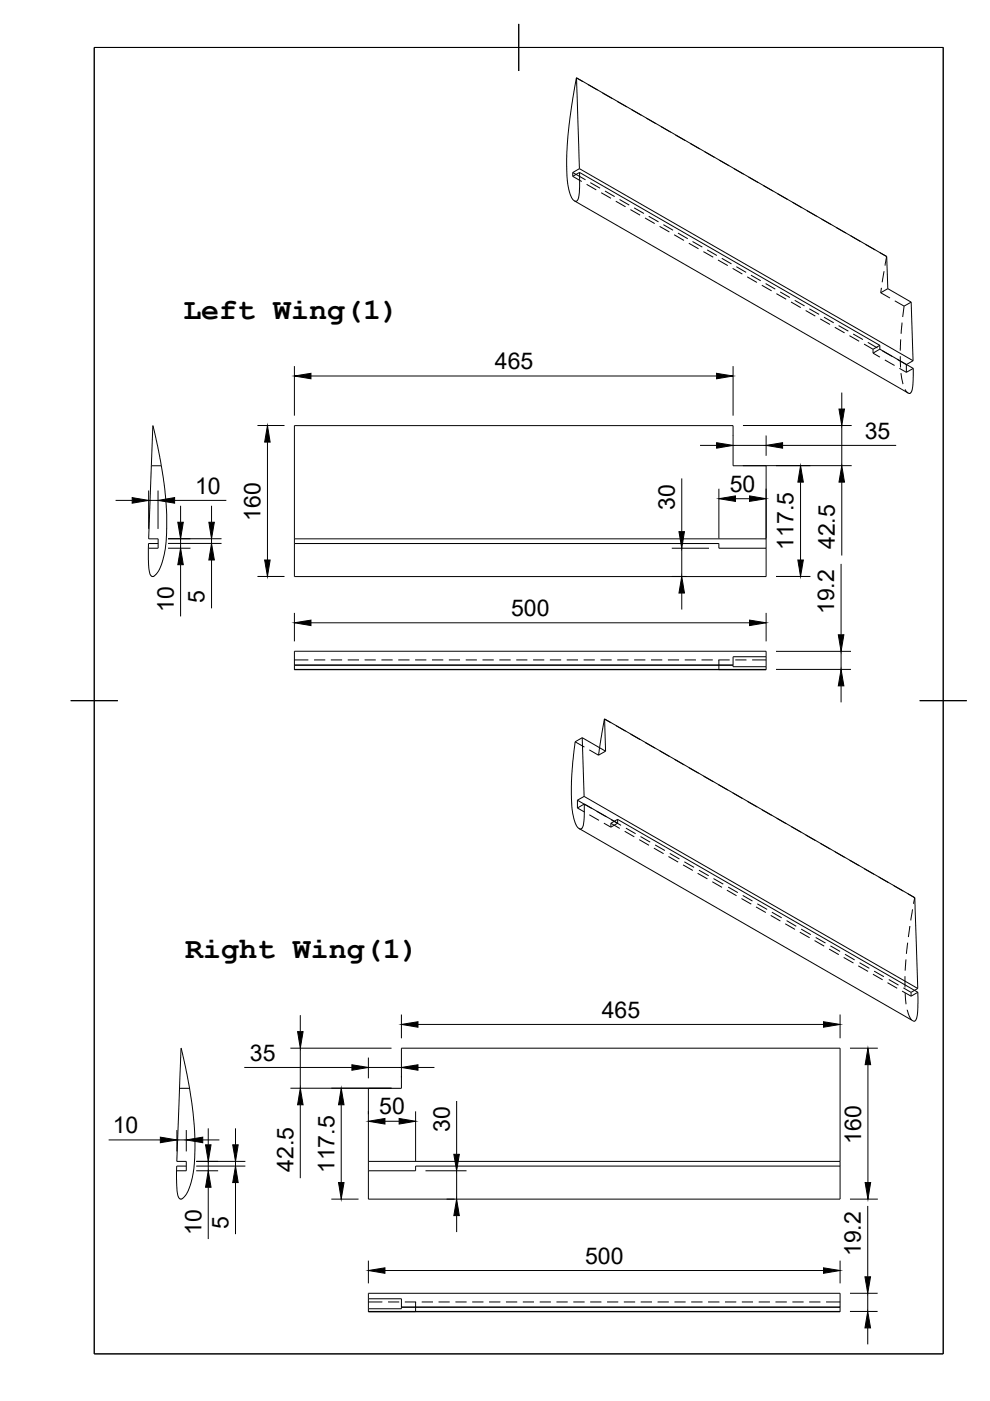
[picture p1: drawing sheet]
<svg xmlns="http://www.w3.org/2000/svg" width="210mm" height="297mm" viewBox="0 0 210 297" stroke-linecap="round" stroke-linejoin="round" font-family="sans-serif">
<!-- layer: Visible -->
<g fill="none" stroke="#000" stroke-width=".21">
<path d="M122.2 16.5l.7 19.3M122.2 16.5l-1.5 9.9-.6 7.3 .1 3.6 .4 2.9 .6 1.7 .5 .6 .3 .2 .5-.3 .3-1 .1-4.8M122.2 16.5l65.8 37.9 .2 6.8 5 2.9 .4 12.4M121.4 36.6l.8 .4M122.9 35.8l70.7 40.7M122.9 35.8l-1.5 .8M122.9 36.6l63.6 36.6v.8l7.1 4.1v3.4l-.4 1.6-.2 .3h-.4l-70.8-40.8M122.9 36.6l-1.5 .8v-.8M193.6 76.5l-1.4 .8M32.1 98.7h2.1M34.2 98.7l-1.8-8.5-.9 24h2v2h-2M34.2 98.7l.6 3.7 .4 4.7 .1 7.1-.4 3.2-.7 2.3-.7 1.5-1 1h-.3l-.3-.3-.3-.9-.1-4.8"/>
<path d="M33.5 115.2h-2v1M62.4 114.2v-24h93v8.5h7v17.5M62.4 115.2h90v1h10M62.4 115.2v7h100v-6M62.4 114.2h100M62.4 114.2v1M162.4 139.2h-7v1.8M162.4 139.2v-1.1h-100v2.9M162.4 139.2v2.8h-100M62.4 141v.9M62.4 141h.1M62.4 141.9v.1"/>
<path d="M62.4 141h93M123.4 156.4l-1.5 .9-.5 4.5-.3 4.9 .3 5.7 .7 2.4 .4 .6 .5 .4 .4-.2 .3-.7 .2-4.4M123.4 156.4l.4 12.5M128.1 152.4l-1 6.1M128.2 152.4l65.8 37.9 .6 19.3M128.2 152.4l.2 6.9-5-2.9M128.2 152.4h-.1M152.4 141.9v.1M155.4 141v.4h7M162.4 141.9l-100 .1M122.4 169.7v1.6l1.5-.8M122.4 169.7l1.4 .8"/>
<path d="M123.8 168.9l70.8 40.7M123.8 168.9l-1.4 .8M123.9 170.5l7.1 4-.1-.8M130.9 173.7l63.7 36.7v4.2l-.5 1.7-.2 .2-.3-.1-70.8-40.7M130.9 173.7l-.6 .4M194.6 209.6l-.7 .4M38.4 222.2l1.4 6.3a58.9 58.9 0 0 1 1 21.1l-.5 1.7-.7 1.8-1 1.1h-.5l-.4-.8-.2-1v-5.2h2v-1h-2zM78.1 246.2h100M178.1 247.2v7h-100v-6M178.1 247.2h-90v1h-10M178.1 246.2v-24h-93v8.5h-7v17.5M178.1 246.2v1"/>
<path d="M78.1 275.4h7v1.7M78.1 275.4v-1.2h100v2.9M78.1 275.4v2.7h100M78.1 278.1h100M85.1 277.1v.4h-7M85.1 277.1h93M85.1 277.2h93M88.1 278.1h.1M178.1 277.2v.9M178.1 277.1v.1M178.1 278.1h.1"/>
</g>
<!-- layer: Hidden -->
<g fill="none" stroke="#000" stroke-width=".21">
<path d="M122.2 16.5l1.4 .8M124.7 17.9l2 1.2M127.7 19.7l2.1 1.2M121.4 37.4l1.9 1.1M122.2 37l1.9 1.1M124.4 39.1l2 1.2M125.2 38.7l2 1.2M130.8 21.5l2.1 1.2M133.9 23.3l2.1 1.2M137 25l2.1 1.2M140.1 26.8l2.1 1.2M143.2 28.6l2.1 1.2"/>
<path d="M146.3 30.4l2.1 1.2M149.4 32.2l2.1 1.2M152.5 34l2.1 1.1M155.6 35.8l2.1 1.1M158.7 37.5l2.1 1.2M161.8 39.3l2.1 1.2M127.5 40.9l2 1.1M128.3 40.5l2 1.2M130.6 42.7l2 1.1M131.4 42.3l2 1.2M133.7 44.4l2 1.2M134.5 44.1l2 1.2"/>
<path d="M136.8 46.2l2 1.2M137.5 45.9l2.1 1.1M139.8 48l2.1 1.2M140.7 47.6l2 1.2M142.9 49.8l2.1 1.2M143.7 49.4l2.1 1.2M146 51.6l2.1 1.2M146.8 51.2l2.1 1.2M149.1 53.3l2.1 1.2M149.9 53l2.1 1.2M152.2 55.1l2.1 1.2M153 54.8l2.1 1.2"/>
<path d="M155.3 56.9l2.1 1.2M156.1 56.5l2.1 1.2M158.4 58.7l2.1 1.2M159.2 58.3l2.1 1.2M164.9 41.1l2.1 1.2M168 42.9l2.1 1.2M171.1 44.7l2 1.2M174.2 46.4l2.1 1.2M177.3 48.2l2 1.2M180.4 50l2 1.2M183.5 51.8l2 1.2M186.6 53.6l1.4 .8"/>
<path d="M187.4 57.5l-.4 2.3M188 54.4l-.4 1.9M188 54.4h.1M161.5 60.5l2.1 1.2M162.3 60.1l2.1 1.2M164.6 62.3l2.1 1.1M165.4 61.9l2.1 1.2M167.7 64l2.1 1.2M168.5 63.7l2.1 1.2M170.8 65.8l2.1 1.2M171.6 65.5l2.1 1.2M173.9 67.6l2.1 1.2"/>
<path d="M174.7 67.3l2.1 1.1M177 69.4l2.1 1.2M177.8 69l2.1 1.2M180.1 71.2l2.1 1.2M180.9 70.8l2.1 1.2M183.2 72.9l1.9 1.1M184 72.6l2.1 1.2M185.1 74v.9M185.1 74.9l1.5 .8M186.5 74l-1.4 .9M186.5 73.2l-1.4 .8M186.7 62.1l2 1.1"/>
<path d="M186.9 61l-.2 1.1M187.1 74.4l2 1.2M187.6 76.3l2.1 1.2M188.2 61.2l-1.5 .9M189.7 63.8l2 1.1M190.2 76.2l2 1.1M190.7 78.1l1.5 .8M190.9 75.5v2.4M191 72l-.1 2.3M191 79.1l.5 2.3M191.3 68.4l-.2 2.4M191.7 64.9l-.3 2.3"/>
<path d="M192.2 77.3v1.6M192.2 77.3h.1M193.2 64.1l-1.5 .8M193.6 78.1l-1.4 .8M191.9 82.6l.7 .7M62.4 139.9h3M66.6 139.9h2.4M70.1 139.9h2.4M73.7 139.9h2.4M77.3 139.9h2.4M80.9 139.9h2.3M84.4 139.9h2.4"/>
<path d="M88 139.9h2.4M91.6 139.9h2.4M95.2 139.9h2.3M98.7 139.9h2.4M102.3 139.9h2.4M105.9 139.9h2.4M109.5 139.9h2.3M113 139.9h2.4M116.6 139.9h2.4M120.2 139.9h2.4M123.7 139.9h2.4M127.3 139.9h2.4"/>
<path d="M130.9 139.9h2.4M134.5 139.9h2.3M138 139.9h2.4M141.6 139.9h2.4M145.2 139.9h2.4M148.7 139.9h2.4M152.3 139.9h2.4M152.4 139.9v2M155.9 139.9h2.4M159.5 139.9h2.9M121.9 157.3l2 1.1M124.9 159l2 1.1"/>
<path d="M127.1 158.5l-.2 1.6M128.1 152.4l1.5 .9M128.4 159.3l-1.5 .8M130.6 153.8l2.1 1.2M133.7 155.6l2.1 1.2M136.8 157.4l2.1 1.2M139.9 159.2l2 1.2M122.4 171.3l1.5 .9M123.8 170.5l1.7 .9M124.9 172.7l2.1 1.2M126.5 172l2.1 1.2M128 174.5l1.5 .9"/>
<path d="M129.5 174.5v.9M129.5 174.5l1.9 1.1M129.6 173.8l2.1 1.2M130.3 174.1l-.8 .4M131 174.5l-1.5 .9M132.4 176.2l2.1 1.2M132.7 175.6l2.1 1.2M135.5 178l2.1 1.2M135.8 177.4l2.1 1.1M138.6 179.8l2.1 1.2M138.9 179.1l2.1 1.2M143 161l2 1.2"/>
<path d="M146.1 162.8l2 1.2M149.2 164.6l2 1.1M152.3 166.3l2 1.2M155.4 168.1l2 1.2M158.5 169.9l2 1.2M161.5 171.7l2.1 1.2M164.7 173.5l2 1.2M167.7 175.2l2.1 1.2M170.8 177l2.1 1.2M173.9 178.8l2.1 1.2M141.7 181.6l2.1 1.2M142 180.9l2.1 1.2"/>
<path d="M144.8 183.4l2.1 1.2M145.1 182.7l2.1 1.2M147.9 185.2l2.1 1.1M148.2 184.5l2.1 1.2M151 187l2.1 1.1M151.3 186.3l2.1 1.2M154.1 188.7l2.1 1.2M154.4 188.1l2 1.2M157.2 190.5l2.1 1.2M157.5 189.9l2 1.1M160.3 192.3l2.1 1.2M160.6 191.6l2 1.2"/>
<path d="M163.4 194.1l2.1 1.2M163.7 193.4l2 1.2M166.5 195.9l2.1 1.1M166.8 195.2l2 1.2M169.6 197.6l2.1 1.2M169.9 197l2 1.2M172.7 199.4l2.1 1.2M173 198.8l2 1.1M177 180.6l2.1 1.2M180.1 182.4l2.1 1.2M183.2 184.2l2.1 1.2M186.3 186l2.1 1.1"/>
<path d="M189.4 187.7l2.1 1.2M192.4 199.9l-.2 2.3M192.5 189.5l1.4 .8M192.9 196.3l-.3 2.4M193.5 192.8l-.4 2.3M193.9 190.3l-.2 1.3M194 190.3h-.1M175.8 201.2l2 1.2M176.1 200.5l2 1.2M178.9 203l2.1 1.2M179.2 202.3l2 1.2M182 204.8l2 1.2"/>
<path d="M182.2 204.1l2.1 1.2M185.1 206.6l2 1.1M185.3 205.9l2.1 1.2M188.2 208.4l2 1.1M188.4 207.7l2.1 1.2M191.3 210.1l1.9 1.1M191.5 209.5l1.7 .9M191.9 207v2.4M191.9 210.6l.2 2.3M192.1 203.4l-.2 2.4M192.3 214.1l.5 1.4 .5 .7M193.2 210.4v.8"/>
<path d="M193.9 210l-.7 .4M194.6 210.4l-1.4 .8M38.1 230.7h2.1M39.5 247.2v1h-2.1M78.1 276h3M82.3 276h2.3M85.8 276h2.4M88.1 276v2.1M89.4 276h2.4M93 276h2.4M96.6 276h2.3M100.1 276h2.4"/>
<path d="M103.7 276h2.4M107.3 276h2.4M110.8 276h2.4M114.4 276h2.4M118 276h2.4M121.6 276h2.4M125.1 276h2.4M128.7 276h2.4M132.3 276h2.4M135.8 276h2.4M139.4 276h2.4M143 276h2.4"/>
<path d="M146.6 276h2.3M150.1 276h2.4M153.7 276h2.4M157.3 276h2.4M160.9 276h2.3M164.4 276h2.4M168 276h2.4M171.6 276h2.3M175.2 276h2.9"/>
</g>
<!-- layer: BORDER -->
<path d="M20 10.1h180v276.9h-180zM110 5.1v10M15 148.6h10M195 148.6h10" fill="none" stroke="#000" stroke-width=".21"/>
<!-- layer: FD_Dimensions -->
<g fill="none" stroke="#000" stroke-width=".21">
<path d="M62.4 77.6v10.5M65.9 79.7h86M155.4 77.6v10.5M54.6 90.2h5.7M56.7 93.7v25M148.4 94.4h3.5M155.4 92.3v.1M155.4 94.4h7M157.5 90.2h23.1M157.5 98.7h23.1M162.4 92.3v4.3M165.9 94.4h24.1"/>
<path d="M178.5 83.2v3.5M178.5 90.2v8.5M24.5 106.1h3.5M31.5 104v8.1M31.5 106.1h2M33.5 104v8.1M35.6 114.2h11.4M35.6 115.2h11.4M35.6 116.2h4.8M37 106.1h11M38.3 107.2v3.5M38.3 114.2v2"/>
<path d="M38.3 119.7v11M44.9 107.2v3.5M44.9 114.2v1M44.9 118.7v10.3M142.4 116.2h7.9M144.5 101.4v11.3M144.5 116.2v6M152.4 103.6v10.5M155.9 105.7h3M162.4 103.6v10.5M169.7 102.2v16.5M178.3 119.6v15"/>
<path d="M178.5 102.2v15.6M54.6 122.2h5.7M62.4 129.9v6.1M65.9 132h93M142.4 122.2h3.2M144.5 125.7v3.5M162.4 129.9v6.1M164.5 122.2h7.3M164.5 138.1h15.9M178.3 138.1v3.8M164.5 141.9h15.9M178.3 145.4v3.5"/>
<path d="M63.7 215.2v3.5M85.1 215.1v5M88.6 217.2h86M178.1 215.1v5M37.5 239.6v4.5M39.5 239.6v4.5M44.2 239.2v3.5M49.9 239.2v3.5M51.8 226.3h22.8M61.6 222.2h21.4M61.6 230.7h21.4M63.7 222.2v8.5"/>
<path d="M63.7 234.2v15.6M72.3 234.2v16.5M78.1 224.2v4.4M78.1 235.6v.6M78.1 226.3h7M81.6 237.7h3M85.1 228.1v.3M88.1 235.6v10.5M88.6 226.3h3.5M96.8 233.4v11.3M180.2 222.2h5.9M184 225.7v25"/>
<path d="M23 241.7h11M37.5 241.7h2M41.6 246.2h10.4M41.6 247.2h10.4M41.6 248.2h4.6M43 241.7h3.5M44.2 246.2v2M44.2 251.7v11M49.9 246.2v1M49.9 250.7v11M70.3 254.2h5.7M90.2 248.2h8.7"/>
<path d="M94.7 254.2h1.7M96.8 248.2v6M96.8 257.7v3.5M180.2 254.2h5.9M184 255.7v15M78.1 267.3v4.8M81.6 269.4h93M178.1 267.3v4.8M180.2 274.2h5.9M180.2 278.1h5.9M184 274.2v3.9M184 281.5v3.5"/>
</g>
<g fill="#000" stroke="#000" stroke-width=".21">
<path d="M62.4 79.7l3.5-.6v1.2zM151.9 79.1l3.5 .6-3.5 .6zM56.7 90.2l.6 3.5h-1.2zM151.9 93.9l3.5 .5-3.5 .6zM162.4 94.4l3.5-.5v1.1zM177.9 86.7h1.1l-.5 3.5zM28 105.5l3.5 .6-3.5 .6zM33.5 106.1l3.5-.6v1.2zM37.7 110.7h1.2l-.6 3.5zM38.3 116.2l.6 3.5h-1.2zM44.3 110.7h1.1l-.5 3.5zM44.9 115.2l.5 3.5h-1.1z"/>
<path d="M56.1 118.7h1.2l-.6 3.5zM144 112.7h1.1l-.6 3.5zM152.4 105.7l3.5-.6v1.2zM158.9 105.1l3.5 .6-3.5 .6zM169.7 98.7l.6 3.5h-1.1zM169.2 118.7h1.1l-.6 3.5zM178.5 98.7l.5 3.5h-1.1zM62.4 132l3.5-.5v1.1zM144.5 122.2l.6 3.5h-1.1zM158.9 131.5l3.5 .5-3.5 .6zM177.7 134.6h1.2l-.6 3.5zM178.3 141.9l.6 3.5h-1.2z"/>
<path d="M63.1 218.7h1.2l-.6 3.5zM85.1 217.2l3.5-.6v1.2zM174.6 216.6l3.5 .6-3.5 .6zM63.7 230.7l.6 3.5h-1.2zM72.3 230.7l.6 3.5h-1.1zM74.6 225.7l3.5 .6-3.5 .6zM78.1 237.7l3.5-.6v1.2zM84.6 237.1l3.5 .6-3.5 .6zM85.1 226.3l3.5-.6v1.2zM184 222.2l.6 3.5h-1.2zM34 241.1l3.5 .6-3.5 .6zM39.5 241.7l3.5-.6v1.2z"/>
<path d="M43.6 242.7h1.1l-.5 3.5zM44.2 248.2l.5 3.5h-1.1zM49.3 242.7h1.2l-.6 3.5zM49.9 247.2l.6 3.5h-1.2zM71.8 250.7h1.1l-.6 3.5zM96.8 254.2l.6 3.5h-1.2zM96.2 244.7h1.2l-.6 3.5zM183.4 250.7h1.2l-.6 3.5zM78.1 269.4l3.5-.6v1.2zM174.6 268.8l3.5 .6-3.5 .6zM183.4 270.7h1.2l-.6 3.5zM184 278.1l.6 3.4h-1.2z"/>
</g>
<g font-size="6.3">
<text x="38.9" y="67.7">Left Wing(1)</text>
<text x="39.3" y="203.1">Right Wing(1)</text>
</g>
<g font-size="4.9">
<text x="104.9" y="78.3">465</text>
<text x="183.4" y="93">35</text>
<text x="41.4" y="104.6">10</text>
<text x="154.7" y="104.3">50</text>
<text x="55.2" y="110.5" transform="rotate(-90 55.2 110.5)">160</text>
<text x="143.1" y="108" transform="rotate(-90 143.1 108)">30</text>
<text x="168.3" y="116.5" transform="rotate(-90 168.3 116.5)">117.5</text>
<text x="177" y="116.4" transform="rotate(-90 177 116.4)">42.5</text>
<text x="36.8" y="129.8" transform="rotate(-90 36.8 129.8)">10</text>
<text x="43.4" y="127.8" transform="rotate(-90 43.4 127.8)">5</text>
<text x="108.4" y="130.6">500</text>
<text x="176.9" y="130.2" transform="rotate(-90 176.9 130.2)">19.2</text>
<text x="127.6" y="215.8">465</text>
<text x="53" y="224.9">35</text>
<text x="80.4" y="236.3">50</text>
<text x="23.9" y="240.2">10</text>
<text x="95.4" y="240" transform="rotate(-90 95.4 240)">30</text>
<text x="182.6" y="242.5" transform="rotate(-90 182.6 242.5)">160</text>
<text x="62.2" y="248.4" transform="rotate(-90 62.2 248.4)">42.5</text>
<text x="70.9" y="248.8" transform="rotate(-90 70.9 248.8)">117.5</text>
<text x="42.7" y="261.8" transform="rotate(-90 42.7 261.8)">10</text>
<text x="48.5" y="260.5" transform="rotate(-90 48.5 260.5)">5</text>
<text x="124.1" y="267.9">500</text>
<text x="182.5" y="266.3" transform="rotate(-90 182.5 266.3)">19.2</text>
</g>
</svg>
